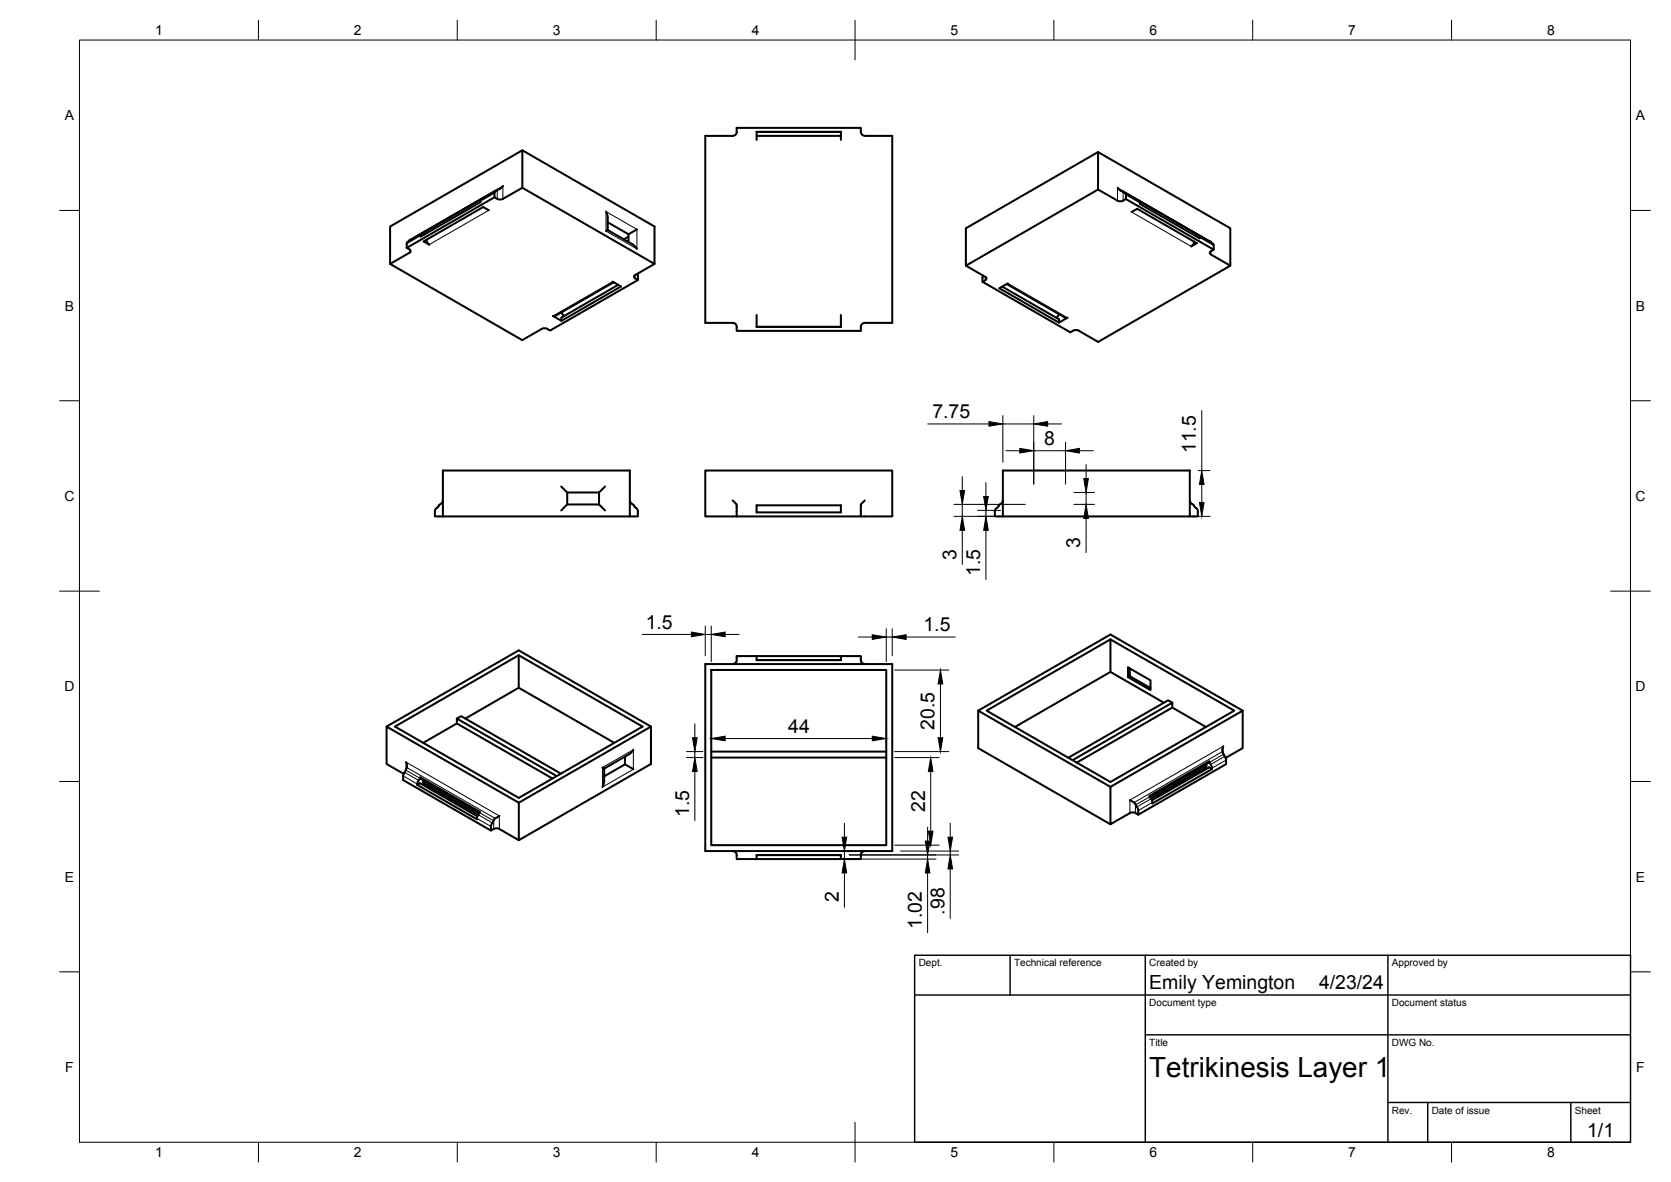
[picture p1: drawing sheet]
<svg xmlns="http://www.w3.org/2000/svg" width="420mm" height="297mm" viewBox="0 0 420 297" stroke-linecap="round" stroke-linejoin="round" font-family="sans-serif">
<!-- layer: Visible -->
<g fill="none" stroke="#000" stroke-width=".51">
<path d="M131.3 37.8l33.3 19.1v9.4l-4.9 2.8M177.3 34.1h6.9a1.04 1.04 0 0 0 1.1-1l-.1-1h31.3v1a1.01 1.01 0 0 0 1 1h6.8v47h-6.8a1.01 1.01 0 0 0-1 1v1h-31.3v-.9a.97 .97 0 0 0-1-1.1h-6.9zM190.2 35.1v-2h21.2v2M190.2 34.1h21.2M276.1 38.2l-33.2 19.2v9.4l5.1 3v.4l-1 .6 .2-1.6M106 58.8l-3.5 2-.2 .4M106.4 58.5l.1-.1 .2 .5M121.5 49.7v.1M122.9 52.8l-1.4-.8-15 8.7 1.4 .8-.5-.5-.2-.7M124.3 49.6l-22 12.7M124.5 48.1l-3.5 2-.2 .7-15 8.6 .1-.4 .5-.5M125.1 47.7l-22.2 12.8"/>
<path d="M126.5 46.7l-.5 .6-1.5 .8-.2 1.5a1.98 1.98 0 0 0 2.2 .4l4.8-2.8v-9.4l-33.2 19.1v9.4l5.1-3v-.4l-.9-.6v-1M131.3 47.2l33.3 19.1M152.4 53.2l.4 1.1v3.5l6.3 3.6 1.1 1.2M152.8 55.9l5.2 3v1.9M152.8 57.8l-.4 .3M158 59.5l-1.2 .6M160.2 57.6l-2.2 1.3M276.1 47.6l-33.2 19.2M281 47.2l.5 .6 1.5 .7 .1 1.5a1.93 1.93 0 0 1-2.1 .4l-4.9-2.8v-9.4l33.3 19.2v9.4l-4.9-2.8M282.3 48.1l22.2 12.8M282.9 48.5l3.5 2.1M283.1 50l22.1 12.7"/>
<path d="M284.5 53.3l1.4-.8 15 8.6-1.4 .8 .5-.5 .2-.7M285.9 50.2l15 8.7M285.9 50.2l.1 .1M286.5 50.6l.1 .7 15 8.6v-.5l-.7-.6M300.9 58.8l-.2 .5M301.4 59.2l3.6 2 .2 .5M98.1 66.3l33.2 19.2 5.2-3a1.98 1.98 0 0 1 1.8 .6l22.1-12.7M103 60.2l.1 .1M141.2 78.5l.6 1M154 70.8l2.1 1.2-14.9 8.6M154.3 70.9l-14.7 8.5h-.5l2.1 1.2v-.8l14.2-8.2M159.7 69.1l-.3 .4 .3 .4"/>
<path d="M160.3 68.8l.1 1.6-.7-.4M190.2 79.1v3.1l21.2-.1v-3M247 70.8l22.1 12.7 .7-.4M253.1 71.4l14.8 8.5 .5-.1-2.1 1.3v-.9l-14.3-8.2M253.4 71.2l-2.1 1.2 15 8.7M266.2 78.9l-.5 1M304.5 63.1l-.3 .4 .3 .5M304.5 60.7l-.2 .1M304.5 60.9v.1M305.2 61.7v1l-.7 .4M309.4 66.8l-33.3 19.1-4.8-2.8-.8-.2-.7 .2M111.4 129.8h47"/>
<path d="M111.4 125.7l-.2 .6-1.7 1.7-.2 1.8h2.1M141.1 128.3l1.5-1.5h8l1.5 1.5M141.1 122.3l1.5 1.5v3M150.6 123.8v3M152.1 122.3l-1.5 1.5h-8M158.4 125.7l.2 .6 1.5 1.5 .3 .7M160.4 128.5v1.3h-2v-11.6h-47v11.6M184.2 125.8l.2 .1a1.62 1.62 0 0 1 .8 2.1v1.8M185.2 129.8h-7.9v-11.6h47v11.6h-7.8M190.2 127h21.2v1.8h-21.2zM217.4 125.8l-.1 .1a1.62 1.62 0 0 0-.8 2.1v1.8h-31.3M250.7 127.6l-.5 .6-.1 1.6h2.1v-11.6h47v11.6h2v-1.3"/>
<path d="M252.2 129.8h47M252.2 125.7l-.2 .6-1.3 1.3M299.2 125.7l.2 .6 .8 .7M300.2 127l.5 .6M300.7 127.6l.4 .4 .1 .5M130.4 164.7l-31.1 17.9 31.2 17.9 31.1-17.9-31.2-17.9v8.1l-13.4 7.8M130.4 172.8l24.1 13.9M177.3 166.9h47v47h-47zM178.8 168.4h44v44h-44zM185.1 166.3l.1-1.4h5v1h21.2v-1h5.1a1.43 1.43 0 0 0 1 2M185.2 166.3l-.4 .4-.6 .2M190.2 164.9h21.2"/>
<path d="M246 178.6l33.2 19.1M279.2 160.7l-31.1 17.9 31.1 17.9 31.1-17.9-31.1-17.9v8.2l13.5 7.7M279.2 168.9l-24 13.8M283.6 167.7l5.7 3.3v2.4l-5.7-3.2zM284.1 168v1.9l5.2 3M284.1 169.9l-.5 .3M294.8 176.6l-1.1-.6-25.1 14.4M294.8 177.8l8.4 4.9M312.5 178.6l-33.3-19.1-33.2 19.1v9.4l33.2 19.1M97.2 182.6l33.2-19.2 33.3 19.2v9.4l-33.2 19.1M101.5 194.5l-4.3-2.5v-9.4l33.3 19.1v9.4l-4.9-2.8M101.7 194.1l-.3 .7v1.2l22 12.7"/>
<path d="M102.1 191.5l.3 .8-.1 .6M102.3 192.9l-.6 1.2M104.9 197.2l15 8.7 .1-.7 .6-1-14.8-8.5-.2-.3 15 8.6v.2M105.6 195.4l-.6 1.2-.1 .6 .7-.4 14.4 8.3M106.3 195.9v.3M106.3 196.2v.2M106.3 196.4l.2 .5 13.7 7.9M106.7 197l-.4 .2M114.9 181.8v-1.2l25.1 14.4M114.9 180.6l1.1-.6 25 14.4M114.9 181.8l24 13.8M114.9 181.8l-8.5 4.9"/>
<path d="M151.5 192.9l.4 .2M157.1 192.1l-5.2 3M157.1 190.1v2M157.2 192.1l2.1 1.2M159.3 188.4l-1.1 1.1-6.3 3.7v3.4l-.4 1.2M163.7 182.6l-33.2 19.1M178.8 190.4h44M178.8 188.9h44M269.7 191l25.1-14.4v1.2l-24.1 13.9M302.9 193l.4 .3M303.4 191.9l-.3 1-13.7 7.9M303.8 191.7l-14.7 8.5"/>
<path d="M304 191.4l-15 8.6 .8 1.7M304.1 191.6l.6 1 .1 .7-.8-.5-14.4 8.3M304.1 191.6l-.1-.2-.1 .3M304.8 193.3l-15 8.6v-.2M307.3 188.9l.9 1.6 .1 1.5-22.1 12.7M307.6 187.5l-.3 .8 .1 .6M308.2 190.5l4.3-2.5v-9.4l-33.3 19.1v9.4l4.9-2.8M123.8 206.8l-.3 .7-.1 1.2a1.93 1.93 0 0 1 2.2-.4M125.6 205.1a2.4 2.4 0 0 0-1.8 1.7M184.2 213.9l.6 .1 .4 .5M185.1 214.5l.1 1.4h5v-1h21.2v1M190.2 215.9h21.2"/>
<path d="M190.2 214.9h21.2M217.5 213.9a1.48 1.48 0 0 0-1 2h-5.1M284.1 204.3l.7-.2 .7 .2M284.1 201.1a2.92 2.92 0 0 1 1.9 1.9l.2 .5v1.2l-.7-.4"/>
</g>
<!-- layer: Visible Narrow -->
<g fill="none" stroke="#000" stroke-width=".25">
<path d="M105.8 59.2l-3.5 2.1M106.4 58.5l-.4 .2M122.9 52.8l-15 8.7M124.3 48.5l-3.5 2.1M125 47.8l-.4 .3M125 47.7v2.3M126.4 50v-3.3l-23.4 13.5v.3M152.4 53.2l7.7 4.4v5l-7.7-4.5zM281 50.4v-3.2l23.5 13.5v.2M282.4 48.2v2.2M282.5 48.3l.4 .2M283.1 49l3.5 2"/>
<path d="M284.5 53.3l15 8.6M301 59l.4 .2M301.6 59.7l3.6 2M103 62.7v.8M154 70.8l-15 8.6M159.7 69.1v.9M247.8 69.6v.8M253.4 71.2l15 8.6M304.5 63.1v.9M101.4 195l3.5 2M101.7 194.1l3.6 2M102 193.5l3.6 2.1"/>
<path d="M102.1 193.4v-1.9l23.5 13.5v3.3M102.3 192.9l22.2 12.8M106.3 196.2l14.2 8.2M106.3 196.4l14.1 8.1M151.5 192.9l7.8-4.5v4.9l-7.8 4.5zM303.3 192.2l-14.1 8.2M303.3 192.4l-14.1 8.1M307.3 188.9l-22.1 12.8M307.6 189.4v-1.9l-23.5 13.6v3.2M307.6 189.6l-3.5 2M307.9 190.1l-3.5 2M308.3 191l-3.5 2"/>
<path d="M119.9 205.7l3.5 2M120.2 204.8l3.6 2M120.5 204.2l3.6 2.1M124.1 206.1v2.2M285.5 202.1v2.2M289.1 200.2l-3.5 2.1M289.4 200.8l-3.5 2M289.8 201.7l-3.6 2"/>
</g>
<!-- layer: BORDER -->
<g fill="none" stroke="#000" stroke-width=".25">
<path d="M20 10.1h390v276.9h-390zM65 5.1v5M115 5.1v5M165 5.1v5M215 5.1v10M265 5.1v5M315 5.1v5M365 5.1v5M15 52.9h5M410 52.9h5M15 100.7h5M410 100.7h5"/>
<path d="M15 148.6h10M405 148.6h10M15 196.4h5M410 196.4h5M15 244.2h5M410 244.2h5M65 287v5M115 287v5M165 287v5M215 282.1v9.9M265 287v5M315 287v5"/>
<path d="M365 287v5"/>
</g>
<!-- layer: TITLEBLOCK -->
<path d="M230 240.1h180v46.9h-180zM230 250h180M254 240.1v9.9M288 240.1v46.9M349 240.1v46.9M288 260.1h122M349 277.1h61M359 277.1v9.9M395 277.1v9.9" fill="none" stroke="#000" stroke-width=".36"/>
<!-- layer: FD_Dimensions -->
<g fill="none" stroke="#000" stroke-width=".25">
<path d="M233.3 106.5h15.4M242 119.8v3.5M252.2 104.4v11.8M252.2 106.5h7.7M252.9 113.3h3.5M259.9 104.4v17.3M259.9 113.3h8M263.4 106.5h3.5M267.9 111.2v10.5M271.4 113.3h3.5M273.1 116.8v3.5M301.3 118.3h3"/>
<path d="M302.2 103.2v15.1M239.9 126.8h17.9M239.9 129.8h10.2M242 126.8v3M242 133.3v8.5M245.8 128.3h5.8M247.9 121.3v3.5M247.9 128.3v1.5M247.9 133.3v12.3M270 123.8h5.2M270 126.8h5.2M273.1 123.8v3"/>
<path d="M273.1 130.3v8.6M301.3 129.8h3M302.2 121.8v4.5M161.5 159.4h12.3M177.3 157.3v7.5M177.3 159.4h1.5M178.8 157.3v9M182.3 159.4h3.5M222.8 158v8.3M224.3 158v6.8M215.8 160.1h3.5M222.8 160.1h1.5"/>
<path d="M224.9 168.4h13.7M227.8 160.1h12.4M236.5 171.9v13.5M172.6 190.4h4.1M172.6 188.9h4.1M174.7 181.9v3.5M174.7 188.9v1.5M174.7 193.9v12.4M178.8 183.5v3.3M182.3 185.6h37M222.8 183.5v3.3M224.9 190.4h11.2"/>
<path d="M224.9 188.9h13.7M234 193.9v15M212.3 206.9v3.5M212.3 213.9v2M212.3 219.4v8.6M213.5 214.8h27.5M213.5 215.9h21.9M224.9 212.4h11.2M226.4 213.9h14.6M233.2 207.9v3.5M233.2 214.8v1.1M233.2 219.4v15"/>
<path d="M238.9 206.9v3.5M238.9 213.9v.9M238.9 218.4v12.4"/>
</g>
<g fill="#000" stroke="#000" stroke-width=".25">
<path d="M248.7 105.9l3.5 .6-3.5 .6zM256.4 112.7l3.5 .6-3.5 .5zM259.9 106.5l3.5-.6v1.2zM267.9 113.3l3.5-.6v1.1zM241.4 123.3h1.1l-.5 3.5zM242 129.8l.5 3.5h-1.1zM247.3 124.8h1.2l-.6 3.5zM247.9 129.8l.6 3.5h-1.2zM272.5 120.3h1.2l-.6 3.5zM273.1 126.8l.6 3.5h-1.2zM301.6 126.3h1.1l-.5 3.5zM302.2 118.3l.5 3.5h-1.1z"/>
<path d="M173.8 158.8l3.5 .6-3.5 .6zM178.8 159.4l3.5-.6v1.2zM219.3 159.5l3.5 .6-3.5 .6zM224.3 160.1l3.5-.6v1.2zM236.5 168.4l.5 3.5h-1.1zM174.1 185.4h1.2l-.6 3.5zM174.7 190.4l.6 3.5h-1.2zM178.8 185.6l3.5-.6v1.2zM219.3 185l3.5 .6-3.5 .6zM234 190.4l.6 3.5h-1.2zM235.9 185.4h1.1l-.5 3.5zM211.7 210.4h1.2l-.6 3.5z"/>
<path d="M212.3 215.9l.6 3.5h-1.2zM232.7 211.4h1.1l-.6 3.4zM233.2 215.9l.6 3.5h-1.1zM233.4 208.9h1.2l-.6 3.5zM238.4 210.4h1.1l-.6 3.5zM238.9 214.8l.6 3.6h-1.1z"/>
</g>
<text font-size="7" x="289" y="270.6">Tetrikinesis Layer 1</text>
<g font-size="4.9">
<text x="234.4" y="105.1">7.75</text>
<text x="262.6" y="111.8">8</text>
<text x="300.7" y="113.9" transform="rotate(-90 300.7 113.9)">11.5</text>
<text x="271.6" y="137.7" transform="rotate(-90 271.6 137.7)">3</text>
<text x="240.5" y="140.7" transform="rotate(-90 240.5 140.7)">3</text>
<text x="246.4" y="144.8" transform="rotate(-90 246.4 144.8)">1.5</text>
<text x="162.3" y="158">1.5</text>
<text x="232.2" y="158.6">1.5</text>
<text x="198.2" y="184.2">44</text>
<text x="235" y="183.4" transform="rotate(-90 235 183.4)">20.5</text>
<text x="173.2" y="205.4" transform="rotate(-90 173.2 205.4)">1.5</text>
<text x="232.6" y="204.1" transform="rotate(-90 232.6 204.1)">22</text>
<text x="210.9" y="226.7" transform="rotate(-90 210.9 226.7)">2</text>
<text x="231.8" y="233.5" transform="rotate(-90 231.8 233.5)">1.02</text>
<text x="237.5" y="229.8" transform="rotate(-90 237.5 229.8)">.98</text>
<text x="289" y="248.5">Emily Yemington</text>
<text x="331.7" y="248.5">4/23/24</text>
<text x="399.1" y="285.7">1/1</text>
</g>
<g font-size="3.5">
<text x="39" y="8.8">1</text>
<text x="89" y="8.8">2</text>
<text x="139" y="8.8">3</text>
<text x="189" y="8.8">4</text>
<text x="239" y="8.8">5</text>
<text x="289" y="8.8">6</text>
<text x="339" y="8.8">7</text>
<text x="389" y="8.8">8</text>
<text x="16.3" y="30.2">A</text>
<text x="411.3" y="30.2">A</text>
<text x="16.3" y="78">B</text>
<text x="411.3" y="78">B</text>
<text x="16.2" y="125.9">C</text>
<text x="411.2" y="125.9">C</text>
<text x="16.2" y="173.7">D</text>
<text x="411.2" y="173.7">D</text>
<text x="16.3" y="221.6">E</text>
<text x="411.3" y="221.6">E</text>
<text x="16.4" y="269.4">F</text>
<text x="411.4" y="269.4">F</text>
<text x="39" y="290.8">1</text>
<text x="89" y="290.8">2</text>
<text x="139" y="290.8">3</text>
<text x="189" y="290.8">4</text>
<text x="239" y="290.8">5</text>
<text x="289" y="290.8">6</text>
<text x="339" y="290.8">7</text>
<text x="389" y="290.8">8</text>
</g>
<g font-size="2.5">
<text x="231" y="242.9">Dept.</text>
<text x="255" y="242.9">Technical reference</text>
<text x="289" y="242.9">Created by</text>
<text x="350" y="242.9">Approved by</text>
<text x="289" y="252.8">Document type</text>
<text x="350" y="252.8">Document status</text>
<text x="289" y="262.9">Title</text>
<text x="350" y="262.9">DWG No.</text>
<text x="350" y="279.9">Rev.</text>
<text x="360" y="279.9">Date of issue</text>
<text x="396" y="279.9">Sheet</text>
</g>
</svg>
